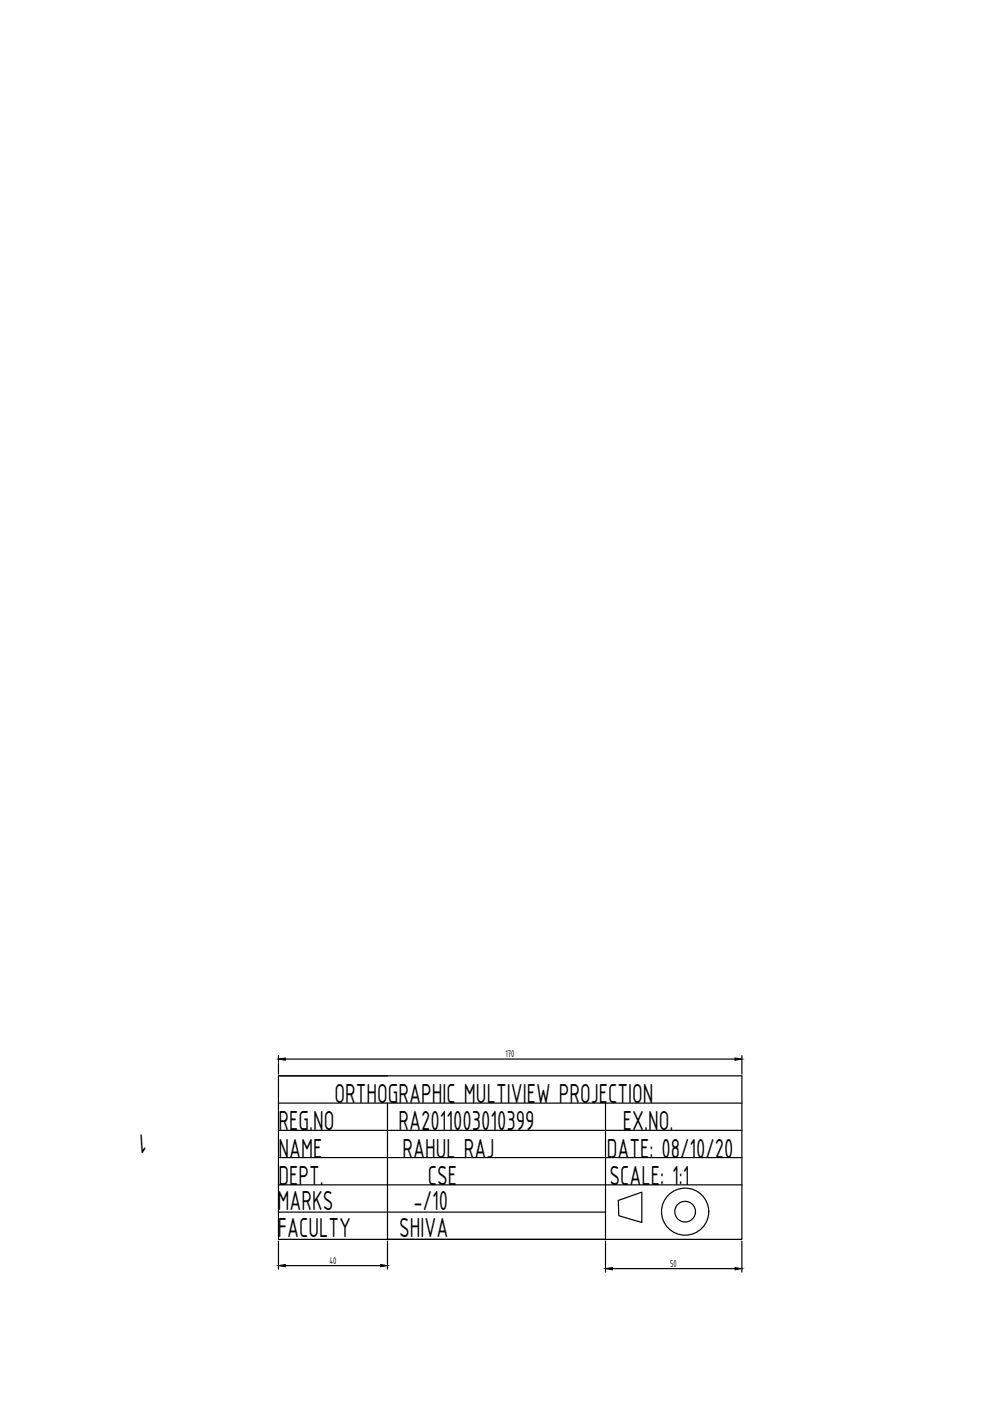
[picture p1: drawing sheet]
<svg xmlns="http://www.w3.org/2000/svg" width="210mm" height="297mm" viewBox="0 0 210 297" stroke-linecap="round" stroke-linejoin="round" font-family="sans-serif">
<!-- layer: 0 -->
<g fill="none" stroke="#000" stroke-width=".25">
<path d="M59 228.1h98.3v34.7h-98.3v-34.7h23.2M59 233.9h98.3M59 239.7h98.3M59 223.8v3.9M60.5 224.5h95.3M82.2 233.9v28.9h46.2v-28.9M157.3 223.8v3.9M59 245.4h98.3M59 251.2h98.3M59 257h69.4M131.1 254.5l5-1.7v6.4l-4.9-1.4zM59 263.1v6"/>
<path d="M60.5 268.3h20.2M82.2 263.1v6M128.4 263.1v6.6M129.8 269h26M157.3 263.1v6.6"/>
<circle cx="145.3" cy="256.9" r="2.19"/>
<circle cx="145.3" cy="256.9" r="5"/>
</g>
<path d="M59 224.5l1.5-.2v.5zM155.8 224.3l1.5 .2-1.5 .3zM59 268.3l1.5-.2v.5zM80.7 268.1l1.5 .2-1.5 .3zM128.4 269l1.4-.3v.5zM155.8 268.7l1.5 .3-1.5 .2z" fill="#000" stroke="#000" stroke-width=".21"/>
<g font-size="6.3">
<text x="70.9" y="233.9">ORTHOGRAPHIC MULTIVIEW PROJECTION</text>
<text x="59" y="239.7">REG.NO</text>
<text x="84.5" y="239.7">RA2011003010399</text>
<text x="132" y="239.7">EX.NO.</text>
<text x="30.9" y="240.4" transform="rotate(176 30.9 240.4)">1</text>
<text x="59" y="245.4">NAME</text>
<text x="85.4" y="245.4">RAHUL RAJ</text>
<text x="128.7" y="245.4">DATE: 08/10/20</text>
<text x="59" y="251.2">DEPT.</text>
<text x="90.7" y="251.2">CSE</text>
<text x="129.2" y="251.2">SCALE: 1:1</text>
<text x="58.8" y="256.5">MARKS</text>
<text x="87.7" y="256.5">-/10</text>
<text x="58.9" y="262.3">FACULTY</text>
<text x="84.7" y="262.3">SHIVA</text>
</g>
<g font-size="2.2">
<text x="107.2" y="224.2">170</text>
<text x="69.8" y="268">40</text>
<text x="142.1" y="268.6">50</text>
</g>
</svg>
